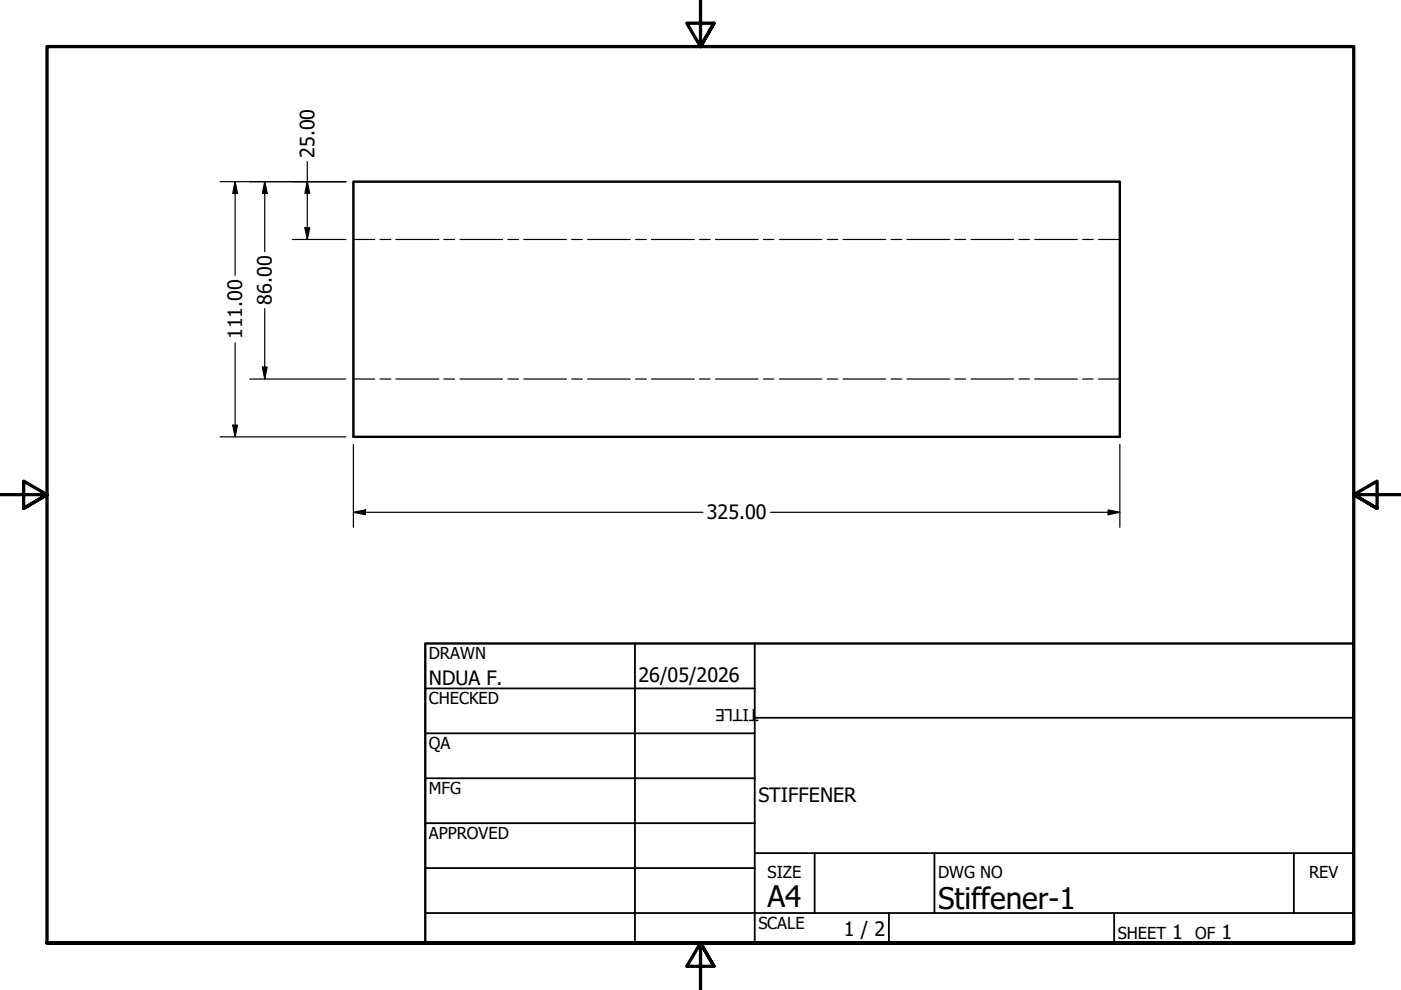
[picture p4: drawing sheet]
<svg xmlns="http://www.w3.org/2000/svg" width="297mm" height="210mm" viewBox="0 0 297 210" stroke-linecap="round" stroke-linejoin="round" font-family="sans-serif">
<!-- layer: Bend Centerline (ANSI) -->
<g fill="none" stroke="#000" stroke-width=".25">
<path d="M74.9 50.8h4.5M80.6 50.8h2.3M83.9 50.8h9.1M94.1 50.8h2.3M97.5 50.8h9.1M107.7 50.8h2.2M111.1 50.8h9M121.2 50.8h2.2M124.6 50.8h9M134.7 50.8h2.3M138.1 50.8h9.1M148.3 50.8h2.3"/>
<path d="M151.7 50.8h9M161.9 50.8h2.2M165.2 50.8h9M175.4 50.8h2.2M178.8 50.8h9M188.9 50.8h2.3M192.3 50.8h9.1M202.4 50.8h2.3M205.9 50.8h9M216 50.8h2.2M219.4 50.8h9M229.6 50.8h2.2"/>
<path d="M232.9 50.8h4.5M74.9 80.4h4.5M80.6 80.4h2.3M83.9 80.4h9.1M94.1 80.4h2.3M97.5 80.4h9.1M107.7 80.4h2.2M111.1 80.4h9M121.2 80.4h2.2M124.6 80.4h9M134.7 80.4h2.3M138.1 80.4h9.1"/>
<path d="M148.3 80.4h2.3M151.7 80.4h9M161.9 80.4h2.2M165.2 80.4h9M175.4 80.4h2.2M178.8 80.4h9M188.9 80.4h2.3M192.3 80.4h9.1M202.4 80.4h2.3M205.9 80.4h9M216 80.4h2.2M219.4 80.4h9"/>
<path d="M229.6 80.4h2.2M232.9 80.4h4.5"/>
</g>
<!-- layer: Visible (ANSI) -->
<path d="M74.9 38.5h162.5v54.1h-162.5z" fill="none" stroke="#000" stroke-width=".51"/>
<!-- layer: Border (ANSI) -->
<path d="M148.5 -.1v10l-2.9-5h5.8l-2.9 5 2.9-5M0 104.9h10l-5-2.9v5.8l5-2.9-5 2.9M297 104.9h-10l5-2.9v5.8l-5-2.9 5 2.9M10 199.9v-190h277v190h-277h277M151.4 204.9l-2.9-5 2.9 5h-5.8l2.9-5v10" fill="none" stroke="#000" stroke-width=".7"/>
<!-- layer: Title (ANSI) -->
<g fill="none" stroke="#000" stroke-width=".38">
<path d="M134.6 136.4v63.5M160 136.4v63.5M90.2 146h69.8M90.2 155.5h69.8M160 152.2h127M90.2 165h69.8M90.2 174.5h69.8M90.2 193.6h196.8M90.2 184.1h69.8M160 180.9h127M172.7 180.9v12.7M188.5 193.6v6.3"/>
<path d="M198.1 180.9v12.7M236.2 193.6v6.3M274.3 180.9v12.7"/>
</g>
<path d="M90.2 136.4h196.8v63.5h-196.8z" fill="none" stroke="#000" stroke-width=".51"/>
<!-- layer: Dimension (ANSI) -->
<g fill="none" stroke="#000" stroke-width=".25">
<path d="M46.7 38.5h26.6M49.8 38.5l.6 2.5h-1.1zM49.8 38.5v19.9M56.1 38.5l.5 2.5h-1zM56.1 38.5v14.9M65.2 38.5l.5 2.5h-1.1zM65.2 34.3v16.5M62 50.8h11.3M64.6 48.3h1.1l-.5 2.5zM49.8 72.7v19.9M55.6 77.8h1l-.5 2.6zM56.1 65.4v15"/>
<path d="M46.7 92.6h26.6M49.3 90.1h1.1l-.6 2.5zM53 80.4h20.3M74.9 94.2v17.6M237.4 94.2v17.6M74.9 108.6l2.6-.5v1zM74.9 108.6h74.1M163.3 108.6h74.1M234.9 108.1l2.5 .5-2.5 .5z"/>
</g>
<path d="M49.8 38.5l.6 2.5h-1.1zM56.1 38.5l.5 2.5h-1zM64.6 48.3h1.1l-.5 2.5zM65.2 38.5l.5 2.5h-1.1zM55.6 77.8h1l-.5 2.6zM49.3 90.1h1.1l-.6 2.5zM74.9 108.6l2.6-.5v1zM234.9 108.1l2.5 .5-2.5 .5z" fill="#000"/>
<g font-size="6.3">
<text x="162.8" y="192.4">A4</text>
<text x="198.9" y="192.7">Stiffener-1</text>
</g>
<g font-size="4.2">
<text x="66.7" y="33.5" transform="rotate(-90 66.7 33.5)">25.00</text>
<text x="57.7" y="64.6" transform="rotate(-90 57.7 64.6)">86.00</text>
<text x="51.4" y="71.9" transform="rotate(-90 51.4 71.9)">111.00</text>
<text x="149.9" y="110.1">325.00</text>
<text x="90.9" y="145.1">NDUA F.</text>
<text x="135.4" y="144.5">26/05/2026</text>
<text x="160.8" y="170.1">STIFFENER</text>
<text x="178.9" y="198.5">1 / 2</text>
<text x="248.5" y="199.1">1</text>
<text x="259" y="199.1">1</text>
</g>
<g font-size="3.5">
<text x="90.9" y="139.7">DRAWN</text>
<text x="90.9" y="149.3">CHECKED</text>
<text x="160.8" y="150.4" transform="rotate(180 160.8 150.4)">TITLE</text>
<text x="90.9" y="158.8">QA</text>
<text x="90.9" y="168.3">MFG</text>
<text x="90.9" y="177.8">APPROVED</text>
<text x="162.8" y="186.2">SIZE</text>
<text x="198.9" y="186.2">DWG NO</text>
<text x="277.6" y="186.2">REV</text>
<text x="160.8" y="196.9">SCALE</text>
<text x="237" y="199.1">SHEET</text>
<text x="253.4" y="199.1">OF</text>
</g>
</svg>
